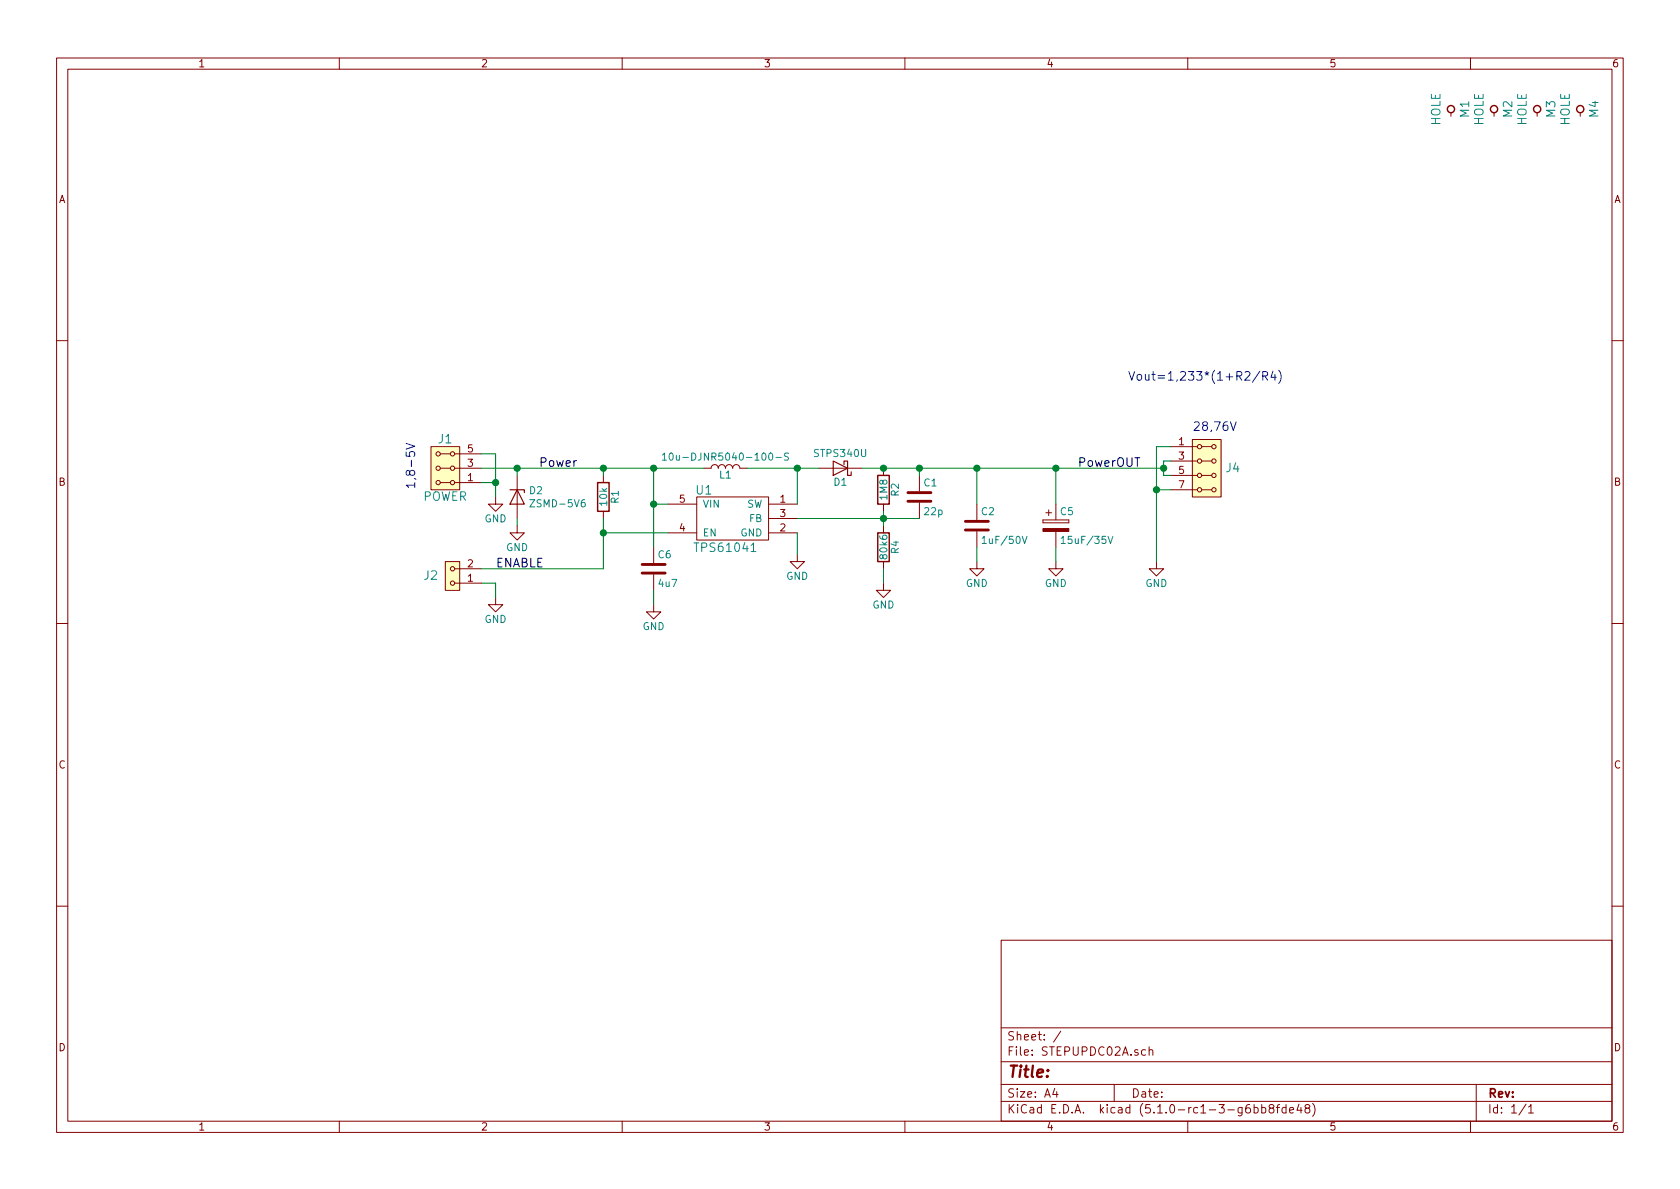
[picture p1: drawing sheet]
EESchema Schematic File Version 4
LIBS:STEPUPDC02A-cache
EELAYER 29 0
EELAYER END
$Descr A4 11693 8268
encoding utf-8
Sheet 1 1
Title ""
Date ""
Rev ""
Comp ""
Comment1 ""
Comment2 ""
Comment3 ""
Comment4 ""
$EndDescr
$Comp
L STEPUPDC02A-rescue:HEADER_2x03_PARALLEL J1
U 1 1
P 3100 3250
F 0 "J1" H 3100 3050 60  0000 C CNN
F 1 "POWER" H 3100 3450 60  0000 C CNN
F 2 "Mlab_Pin_Headers:Straight_2x03" H 3100 3350 60  0001 C CNN
F 3 "" H 3100 3350 60  0000 C CNN
	1    3100 3250
	-1   0    0    1   
$EndComp
$Comp
L power1:GND #PWR03
U 1 1
P 3450 3450
F 0 "#PWR03" H 3450 3200 50  0001 C CNN
F 1 "GND" H 3450 3300 50  0000 C CNN
F 2 "" H 3450 3450 50  0000 C CNN
F 3 "" H 3450 3450 50  0000 C CNN
	1    3450 3450
	1    0    0    -1  
$EndComp
$Comp
L tps6104:TPS6104 U1
U 1 1
P 5100 3600
F 0 "U1" H 4900 3800 60  0000 C CNN
F 1 "TPS61041" H 5050 3400 60  0000 C CNN
F 2 "Package_TO_SOT_SMD:SOT-23-5_HandSoldering" H 5100 3550 60  0001 C CNN
F 3 "" H 5100 3550 60  0001 C CNN
F 4 "5c70984612875079b91f8a0e" H 5100 3600 50  0001 C CNN "UST_ID"
	1    5100 3600
	1    0    0    -1  
$EndComp
Text Label 3450 3950 0    60   ~ 0
ENABLE
$Comp
L device:C C6
U 1 1
P 4550 3950
F 0 "C6" H 4575 4050 50  0000 L CNN
F 1 "4u7" H 4575 3850 50  0000 L CNN
F 2 "Mlab_R:SMD-0805" H 4588 3800 50  0001 C CNN
F 3 "" H 4550 3950 50  0000 C CNN
F 4 "5c70984712875079b91f8b52" H 4550 3950 50  0001 C CNN "UST_ID"
	1    4550 3950
	1    0    0    -1  
$EndComp
$Comp
L power1:GND #PWR018
U 1 1
P 4550 4200
F 0 "#PWR018" H 4550 3950 50  0001 C CNN
F 1 "GND" H 4550 4050 50  0000 C CNN
F 2 "" H 4550 4200 50  0000 C CNN
F 3 "" H 4550 4200 50  0000 C CNN
	1    4550 4200
	1    0    0    -1  
$EndComp
$Comp
L power1:GND #PWR019
U 1 1
P 5550 3850
F 0 "#PWR019" H 5550 3600 50  0001 C CNN
F 1 "GND" H 5550 3700 50  0000 C CNN
F 2 "" H 5550 3850 50  0000 C CNN
F 3 "" H 5550 3850 50  0000 C CNN
	1    5550 3850
	1    0    0    -1  
$EndComp
$Comp
L device:L L1
U 1 1
P 5050 3250
F 0 "L1" V 5000 3250 50  0000 C CNN
F 1 "10u-DJNR5040-100-S" V 5125 3250 50  0000 C CNN
F 2 "Mlab_L:DJNR5040" H 5050 3250 50  0001 C CNN
F 3 "" H 5050 3250 50  0000 C CNN
F 4 "5c70984412875079b91f882a" V 5050 3250 50  0001 C CNN "UST_ID"
	1    5050 3250
	0    -1   -1   0   
$EndComp
$Comp
L device:D_Schottky D1
U 1 1
P 5850 3250
F 0 "D1" H 5850 3350 50  0000 C CNN
F 1 "STPS340U" H 5850 3150 50  0000 C CNN
F 2 "Diode_SMD:D_SMB" H 5850 3250 50  0001 C CNN
F 3 "" H 5850 3250 50  0000 C CNN
F 4 "5c70984512875079b91f88ba" H 5850 3250 50  0001 C CNN "UST_ID"
	1    5850 3250
	-1   0    0    1   
$EndComp
$Comp
L device:R R2
U 1 1
P 6150 3400
F 0 "R2" V 6230 3400 50  0000 C CNN
F 1 "1M8" V 6150 3400 50  0000 C CNN
F 2 "Mlab_R:SMD-0805" V 6080 3400 50  0001 C CNN
F 3 "" H 6150 3400 50  0000 C CNN
F 4 "5c70984712875079b91f8aab" V 6150 3400 50  0001 C CNN "UST_ID"
	1    6150 3400
	1    0    0    -1  
$EndComp
$Comp
L device:R R4
U 1 1
P 6150 3800
F 0 "R4" V 6230 3800 50  0000 C CNN
F 1 "80k6" V 6150 3800 50  0000 C CNN
F 2 "Mlab_R:SMD-0805" V 6080 3800 50  0001 C CNN
F 3 "" H 6150 3800 50  0000 C CNN
F 4 "5cb467d31287500e61c242d2" V 6150 3800 50  0001 C CNN "UST_ID"
	1    6150 3800
	1    0    0    -1  
$EndComp
$Comp
L power1:GND #PWR020
U 1 1
P 6150 4050
F 0 "#PWR020" H 6150 3800 50  0001 C CNN
F 1 "GND" H 6150 3900 50  0000 C CNN
F 2 "" H 6150 4050 50  0000 C CNN
F 3 "" H 6150 4050 50  0000 C CNN
	1    6150 4050
	1    0    0    -1  
$EndComp
$Comp
L device:C C1
U 1 1
P 6400 3450
F 0 "C1" H 6425 3550 50  0000 L CNN
F 1 "22p" H 6425 3350 50  0000 L CNN
F 2 "Mlab_R:SMD-0805" H 6438 3300 50  0001 C CNN
F 3 "" H 6400 3450 50  0000 C CNN
F 4 "5c70984712875079b91f8b34" H 6400 3450 50  0001 C CNN "UST_ID"
	1    6400 3450
	1    0    0    -1  
$EndComp
$Comp
L power1:GND #PWR021
U 1 1
P 7350 3900
F 0 "#PWR021" H 7350 3650 50  0001 C CNN
F 1 "GND" H 7350 3750 50  0000 C CNN
F 2 "" H 7350 3900 50  0000 C CNN
F 3 "" H 7350 3900 50  0000 C CNN
	1    7350 3900
	1    0    0    -1  
$EndComp
$Comp
L STEPUPDC02A-rescue:HOLE M1
U 1 1
P 10100 750
F 0 "M1" H 10100 850 60  0000 C CNN
F 1 "HOLE" H 10100 650 60  0000 C CNN
F 2 "Mlab_Mechanical:MountingHole_3mm" H 10100 750 60  0001 C CNN
F 3 "" H 10100 750 60  0000 C CNN
	1    10100 750 
	0    1    1    0   
$EndComp
$Comp
L STEPUPDC02A-rescue:HOLE M2
U 1 1
P 10400 750
F 0 "M2" H 10400 850 60  0000 C CNN
F 1 "HOLE" H 10400 650 60  0000 C CNN
F 2 "Mlab_Mechanical:MountingHole_3mm" H 10400 750 60  0001 C CNN
F 3 "" H 10400 750 60  0000 C CNN
	1    10400 750 
	0    1    1    0   
$EndComp
$Comp
L STEPUPDC02A-rescue:HOLE M3
U 1 1
P 10700 750
F 0 "M3" H 10700 850 60  0000 C CNN
F 1 "HOLE" H 10700 650 60  0000 C CNN
F 2 "Mlab_Mechanical:MountingHole_3mm" H 10700 750 60  0001 C CNN
F 3 "" H 10700 750 60  0000 C CNN
	1    10700 750 
	0    1    1    0   
$EndComp
$Comp
L STEPUPDC02A-rescue:HOLE M4
U 1 1
P 11000 750
F 0 "M4" H 11000 850 60  0000 C CNN
F 1 "HOLE" H 11000 650 60  0000 C CNN
F 2 "Mlab_Mechanical:MountingHole_3mm" H 11000 750 60  0001 C CNN
F 3 "" H 11000 750 60  0000 C CNN
	1    11000 750 
	0    1    1    0   
$EndComp
Wire Wire Line
	3450 3350 3350 3350
Wire Wire Line
	3450 3150 3350 3150
Connection ~ 3450 3350
Wire Wire Line
	3450 3150 3450 3350
Wire Wire Line
	4650 3700 4200 3700
Wire Wire Line
	4550 3500 4650 3500
Connection ~ 4550 3500
Wire Wire Line
	4550 4200 4550 4100
Wire Wire Line
	5550 3850 5550 3700
Wire Wire Line
	4900 3250 4550 3250
Wire Wire Line
	5550 3500 5550 3250
Wire Wire Line
	5200 3250 5550 3250
Connection ~ 5550 3250
Wire Wire Line
	6000 3250 6150 3250
Connection ~ 6150 3250
Wire Wire Line
	6150 3550 6150 3600
Wire Wire Line
	5550 3600 6150 3600
Connection ~ 6150 3600
Wire Wire Line
	6150 4050 6150 3950
Wire Wire Line
	6400 3250 6400 3300
Connection ~ 6400 3250
Wire Wire Line
	7350 3900 7350 3800
$Comp
L device:CP C5
U 1 1
P 7350 3650
F 0 "C5" H 7375 3750 50  0000 L CNN
F 1 "15uF/35V" H 7375 3550 50  0000 L CNN
F 2 "Mlab_C:TantalC_SizeC_Reflow" H 7388 3500 50  0001 C CNN
F 3 "" H 7350 3650 50  0000 C CNN
F 4 "5c70984812875079b91f8bac" H 7350 3650 50  0001 C CNN "UST_ID"
	1    7350 3650
	1    0    0    -1  
$EndComp
Wire Wire Line
	3450 3350 3450 3450
Wire Wire Line
	4550 3500 4550 3800
Wire Wire Line
	4550 3250 4550 3500
Wire Wire Line
	5550 3250 5700 3250
Wire Wire Line
	6150 3250 6400 3250
Wire Wire Line
	6150 3600 6150 3650
Wire Wire Line
	6150 3600 6400 3600
Connection ~ 4550 3250
Text Notes 2900 3400 1    60   ~ 0
1,8-5V
$Comp
L device:R R1
U 1 1
P 4200 3450
F 0 "R1" V 4280 3450 50  0000 C CNN
F 1 "10k" V 4200 3450 50  0000 C CNN
F 2 "Mlab_R:SMD-0805" V 4130 3450 50  0001 C CNN
F 3 "" H 4200 3450 50  0000 C CNN
F 4 "5c70984612875079b91f899f" H 4200 3450 50  0001 C CNN "UST_ID"
	1    4200 3450
	1    0    0    -1  
$EndComp
Wire Wire Line
	4200 3250 4200 3300
Wire Wire Line
	4200 3250 4550 3250
Wire Wire Line
	4200 3600 4200 3700
Connection ~ 4200 3700
$Comp
L power1:GND #PWR0101
U 1 1
P 3450 4150
F 0 "#PWR0101" H 3450 3900 50  0001 C CNN
F 1 "GND" H 3450 4000 50  0000 C CNN
F 2 "" H 3450 4150 50  0000 C CNN
F 3 "" H 3450 4150 50  0000 C CNN
	1    3450 4150
	1    0    0    -1  
$EndComp
Wire Wire Line
	3350 4050 3450 4050
Wire Wire Line
	3450 4050 3450 4150
Text Label 3750 3250 0    60   ~ 0
Power
Wire Wire Line
	6400 3250 6800 3250
$Comp
L device:C C2
U 1 1
P 6800 3650
F 0 "C2" H 6825 3750 50  0000 L CNN
F 1 "1uF/50V" H 6825 3550 50  0000 L CNN
F 2 "Mlab_R:SMD-0805" H 6838 3500 50  0001 C CNN
F 3 "" H 6800 3650 50  0000 C CNN
F 4 "5c70984712875079b91f8b6f" H 6800 3650 50  0001 C CNN "UST_ID"
	1    6800 3650
	1    0    0    -1  
$EndComp
Wire Wire Line
	6800 3250 6800 3500
Wire Wire Line
	7350 3250 7350 3500
$Comp
L power1:GND #PWR0102
U 1 1
P 6800 3900
F 0 "#PWR0102" H 6800 3650 50  0001 C CNN
F 1 "GND" H 6800 3750 50  0000 C CNN
F 2 "" H 6800 3900 50  0000 C CNN
F 3 "" H 6800 3900 50  0000 C CNN
	1    6800 3900
	1    0    0    -1  
$EndComp
Wire Wire Line
	6800 3800 6800 3900
Wire Wire Line
	6800 3250 7350 3250
Connection ~ 6800 3250
$Comp
L MLAB_HEADER:HEADER_2x04_PARALLEL J4
U 1 1
P 8400 3250
F 0 "J4" H 8528 3255 60  0000 L CNN
F 1 "HEADER_2x04_PARALLEL" H 8528 3202 60  0001 L CNN
F 2 "Mlab_Pin_Headers:Straight_2x04" H 8400 3400 60  0001 C CNN
F 3 "" H 8400 3400 60  0000 C CNN
	1    8400 3250
	1    0    0    -1  
$EndComp
Wire Wire Line
	8150 3200 8100 3200
Wire Wire Line
	8100 3200 8100 3250
Wire Wire Line
	8100 3300 8150 3300
Connection ~ 8100 3250
Wire Wire Line
	8100 3250 8100 3300
Text Notes 8300 3000 0    60   ~ 0
28,76V
$Comp
L power1:GND #PWR0103
U 1 1
P 8050 3900
F 0 "#PWR0103" H 8050 3650 50  0001 C CNN
F 1 "GND" H 8050 3750 50  0000 C CNN
F 2 "" H 8050 3900 50  0000 C CNN
F 3 "" H 8050 3900 50  0000 C CNN
	1    8050 3900
	1    0    0    -1  
$EndComp
Wire Wire Line
	8150 3100 8050 3100
Wire Wire Line
	8050 3100 8050 3400
Wire Wire Line
	7350 3250 8100 3250
Connection ~ 7350 3250
Wire Wire Line
	8150 3400 8050 3400
Connection ~ 8050 3400
Wire Wire Line
	8050 3400 8050 3900
Text Label 7500 3250 0    60   ~ 0
PowerOUT
$Comp
L MLAB_HEADER:HEADER_1x02 J2
U 1 1
P 3150 4000
F 0 "J2" H 3300 4000 60  0000 C CNN
F 1 "HEADER_1x02" H 3069 3819 60  0001 C CNN
F 2 "Mlab_Pin_Headers:Straight_2x01" H 3150 4050 60  0001 C CNN
F 3 "" H 3150 4050 60  0000 C CNN
	1    3150 4000
	-1   0    0    1   
$EndComp
$Comp
L device:D_Zener D2
U 1 1
P 3600 3450
F 0 "D2" V 3554 3529 50  0000 L CNN
F 1 "ZSMD-5V6" V 3645 3529 50  0000 L CNN
F 2 "Diode_SMD:D_MiniMELF" H 3600 3450 50  0001 C CNN
F 3 "~" H 3600 3450 50  0001 C CNN
F 4 "5c70984512875079b91f88bc" H 3600 3450 50  0001 C CNN "UST_ID"
	1    3600 3450
	0    1    1    0   
$EndComp
Wire Wire Line
	3350 3250 3600 3250
Connection ~ 4200 3250
Wire Wire Line
	3350 3950 4200 3950
Wire Wire Line
	3600 3300 3600 3250
Connection ~ 3600 3250
Wire Wire Line
	3600 3250 4200 3250
$Comp
L power1:GND #PWR0104
U 1 1
P 3600 3650
F 0 "#PWR0104" H 3600 3400 50  0001 C CNN
F 1 "GND" H 3600 3500 50  0000 C CNN
F 2 "" H 3600 3650 50  0000 C CNN
F 3 "" H 3600 3650 50  0000 C CNN
	1    3600 3650
	1    0    0    -1  
$EndComp
Wire Wire Line
	3600 3600 3600 3650
Wire Wire Line
	4200 3700 4200 3950
Text Notes 7850 2650 0    60   ~ 0
Vout=1,233*(1+R2/R4)
$EndSCHEMATC
